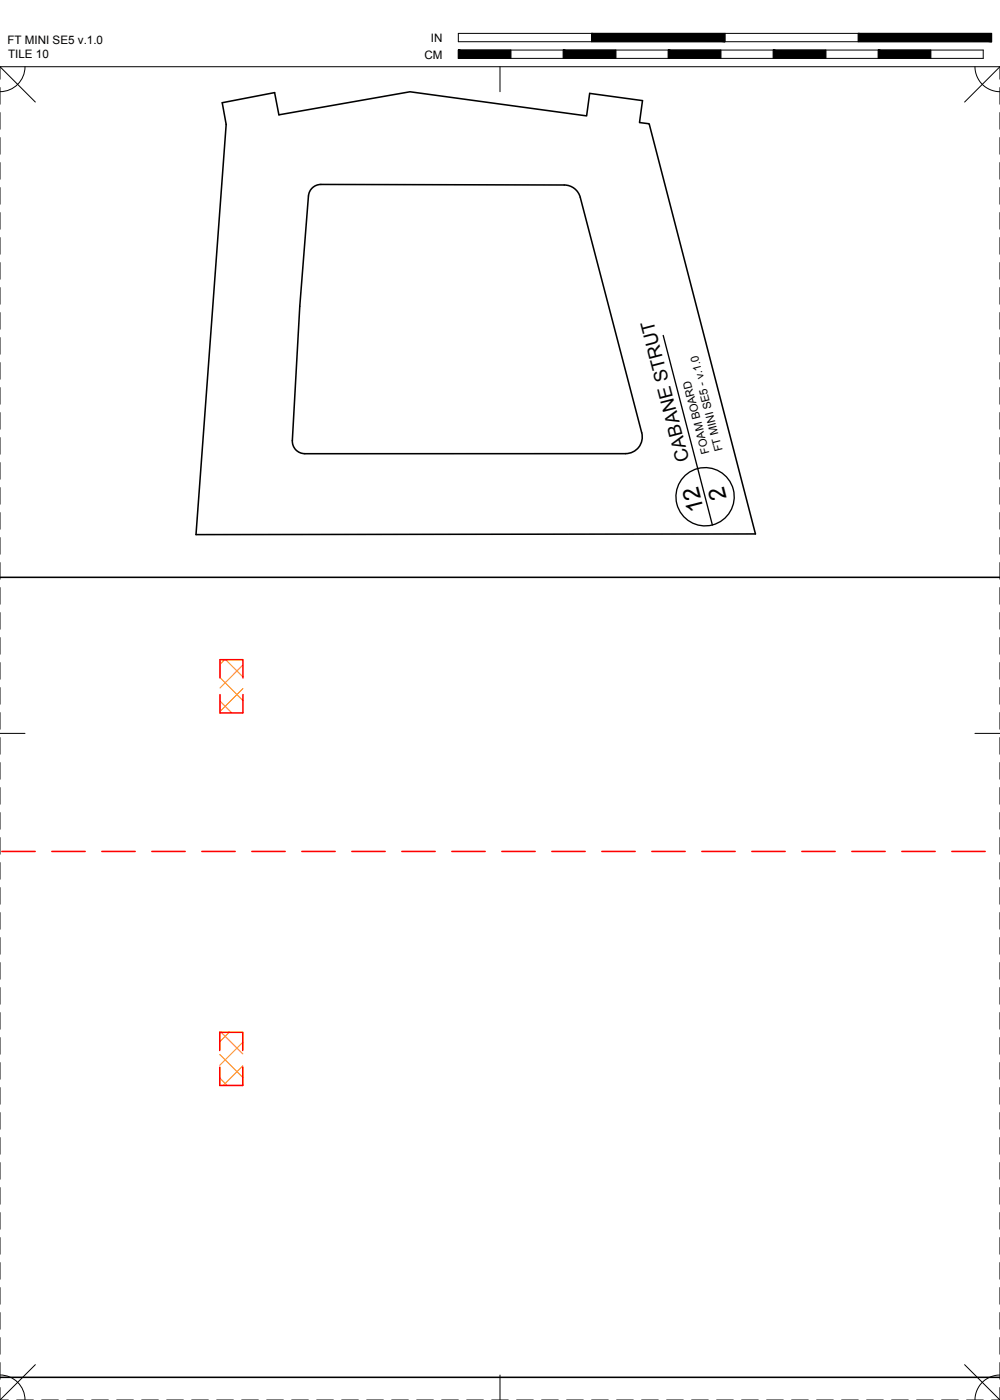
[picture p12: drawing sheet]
<svg xmlns="http://www.w3.org/2000/svg" width="190mm" height="267mm" viewBox="0 0 190 267" stroke-linecap="round" stroke-linejoin="round" font-family="sans-serif">
<!-- layer: 01 CUT -->
<path d="M42.3 19.6l10-2 .8 4.3 25-4.4 33.6 4.6 .6-4.3 10.1 1.4-.6 4.1 1.9 .3 20.2 78.1-106.6 .1 5.8-78.1zM119.2 86.4a3.2 3.2 0 0 0 3-4l-11.7-44.8a3.2 3.2 0 0 0-3-2.4l-46.4-.1a2.38 2.38 0 0 0-2.3 2.2l-1.7 21.1-1.4 25.5a2.38 2.38 0 0 0 2.4 2.5h61.1M0 110h190.5M0 262.4h190.5" fill="none" stroke="#000" stroke-width=".3"/>
<!-- layer: 06 CAVITY -->
<g fill="none" stroke="#ff7f00" stroke-width=".2">
<path d="M41.9 133.6l2.2 2.2M41.9 129.1l4.4 4.4M42.8 125.7l-.9 .9M43 125.7l3.3 3.3M46.3 126.7l-4.4 4.4M46.3 131.2l-4.4 4.3M46.3 135.7l-.2 .1M42.1 196.6l4.1 4.2M43.7 196.6l-1.8 1.8M46.2 198.6l-4.3 4.3M41.9 205.4l1.4 1.4M41.9 200.9l4.3 4.4"/>
<path d="M46.2 203l-3.7 3.8"/>
</g>
<!-- layer: 02 SCORE -->
<g fill="none" stroke="#f00" stroke-width=".3">
<path d="M41.9 129.1v-3.4h4.4v3.4M41.9 132.3v3.5h4.4v-3.5M.3 162.2h6.4M9.9 162.2h6.3M19.4 162.2h6.3M28.9 162.2h6.4M38.4 162.2h6.4M48 162.2h6.3M57.5 162.2h6.3M67 162.2h6.4M76.5 162.2h6.4M86.1 162.2h6.3"/>
<path d="M95.6 162.2h6.3M105.1 162.2h6.4M114.6 162.2h6.4M124.2 162.2h6.3M133.7 162.2h6.3M143.2 162.2h6.4M152.7 162.2h6.4M162.3 162.2h6.3M171.8 162.2h6.3M181.3 162.2h6.4M41.9 200.1v-3.5h4.3v3.5M41.9 203.3v3.5h4.3v-3.5"/>
</g>
<!-- layer: 23 NOTES -->
<g fill="none" stroke="#000" stroke-width=".25">
<path d="M126.3 63.9l9.4 36.1"/>
<circle cx="134.3" cy="94.6" r="5.6"/>
</g>
<!-- layer: 22 TILED -->
<g fill="none" stroke="#000" stroke-width=".19">
<path d="M0 12.7l6.7 6.7M0 16.7v3.2M4.8 12.7a4.8 4.8 0 0 1-4.8 4.8M87.3 6.4h101.6v1.5h-101.6zM87.3 9.5h100v1.6h-100zM95.2 12.7v4.8M97.3 9.5v1.6M107.3 9.5v1.6M112.7 6.4v1.5M117.3 9.5v1.6M127.3 9.5v1.6M137.3 9.5v1.6"/>
<path d="M138.1 6.4v1.5M147.3 9.5v1.6M157.3 9.5v1.6M163.5 6.4v1.5M167.3 9.5v1.6M177.3 9.5v1.6M185.7 12.7a4.8 4.8 0 0 0 4.8 4.8M190.5 12.7h-190.5v2.4M190.5 12.7l-6.7 6.7M190.5 12.7v2.4M190.5 16.7v3.2M0 21.4v3.2"/>
<path d="M0 26.2v3.2M0 31v3.1M0 35.7v3.2M190.5 21.4v3.2M190.5 26.2v3.2M190.5 31v3.1M190.5 35.7v3.2M0 40.5v3.2M0 45.3v3.1M0 50v3.2M0 54.8v3.2M0 59.5v3.2"/>
<path d="M190.5 40.5v3.2M190.5 45.3v3.1M190.5 50v3.2M190.5 54.8v3.2M190.5 59.5v3.2M0 64.3v3.2M0 69.1v3.1M0 73.8v3.2M0 78.6v3.2M190.5 64.3v3.2M190.5 69.1v3.1M190.5 73.8v3.2"/>
<path d="M190.5 78.6v3.2M0 83.4v3.1M0 88.1v3.2M0 92.9v3.2M0 97.6v3.2M190.5 83.4v3.1M190.5 88.1v3.2M190.5 92.9v3.2M190.5 97.6v3.2M0 102.4v3.2M0 107.2v3.1M0 111.9v3.2"/>
<path d="M0 116.7v3.2M190.5 102.4v3.2M190.5 107.2v3.1M190.5 111.9v3.2M190.5 116.7v3.2M0 139.7h4.8M0 121.5v3.1M0 126.2v3.2M0 131v3.2M0 135.7v3.2M185.7 139.7h4.8M190.5 121.5v3.1"/>
<path d="M190.5 126.2v3.2M190.5 131v3.2M190.5 135.7v3.2M0 140.5v3.2M0 145.3v3.1M0 150v3.2M0 154.8v3.2M0 159.6v3.1M190.5 140.5v3.2M190.5 145.3v3.1M190.5 150v3.2M190.5 154.8v3.2"/>
<path d="M190.5 159.6v3.1M0 164.3v3.2M0 169.1v3.2M0 173.8v3.2M0 178.6v3.2M190.5 164.3v3.2M190.5 169.1v3.2M190.5 173.8v3.2M190.5 178.6v3.2M0 183.4v3.1M0 188.1v3.2M0 192.9v3.2"/>
<path d="M0 197.7v3.1M190.5 183.4v3.1M190.5 188.1v3.2M190.5 192.9v3.2M190.5 197.7v3.1M0 202.4v3.2M0 207.2v3.2M0 211.9v3.2M0 216.7v3.2M190.5 202.4v3.2M190.5 207.2v3.2M190.5 211.9v3.2"/>
<path d="M190.5 216.7v3.2M0 221.5v3.1M0 226.2v3.2M0 231v3.2M0 235.8v3.1M190.5 221.5v3.1M190.5 226.2v3.2M190.5 231v3.2M190.5 235.8v3.1M0 240.5v3.2M0 245.3v3.2M0 250v3.2"/>
<path d="M0 254.8v3.2M0 259.6v3.1M6.7 260l-6.7 6.7M183.8 260l6.7 6.7M190.5 240.5v3.2M190.5 245.3v3.2M190.5 250v3.2M190.5 254.8v3.2M190.5 259.6v3.1M0 264.3v2.4M0 266.7h1.6M0 261.9a4.8 4.8 0 0 1 4.8 4.8"/>
<path d="M3.2 266.7h3.1M7.9 266.7h3.2M12.7 266.7h3.2M17.5 266.7h3.1M22.2 266.7h3.2M27 266.7h3.2M31.7 266.7h3.2M36.5 266.7h3.2M41.3 266.7h3.1M46 266.7h3.2M50.8 266.7h3.2M55.6 266.7h3.1"/>
<path d="M60.3 266.7h3.2M65.1 266.7h3.2M69.8 266.7h3.2M74.6 266.7h3.2M79.4 266.7h3.1M84.1 266.7h3.2M88.9 266.7h3.2M93.7 266.7h3.1M95.2 261.9v4.8M98.4 266.7h3.2M103.2 266.7h3.2M107.9 266.7h3.2"/>
<path d="M112.7 266.7h3.2M117.5 266.7h3.1M122.2 266.7h3.2M127 266.7h3.2M131.8 266.7h3.1M136.5 266.7h3.2M141.3 266.7h3.2M146 266.7h3.2M150.8 266.7h3.2M155.6 266.7h3.1M160.3 266.7h3.2M165.1 266.7h3.2"/>
<path d="M169.9 266.7h3.1M174.6 266.7h3.2M179.4 266.7h3.2M184.1 266.7h3.2M188.9 266.7h1.6M190.5 261.9a4.8 4.8 0 0 0-4.8 4.8M190.5 264.3v2.4"/>
</g>
<g fill="#000" stroke="#000" stroke-width=".19">
<path d="M87.3 9.5l10 1.6v-1.6zM87.3 9.5l10 1.6h-10z"/>
<path d="M107.3 9.5l10 1.6v-1.6zM107.3 9.5l10 1.6h-10z"/>
<path d="M127.3 9.5l10 1.6v-1.6zM127.3 9.5l10 1.6h-10z"/>
<path d="M112.7 6.4l25.4 1.5v-1.5zM112.7 6.4l25.4 1.5h-25.4z"/>
<path d="M147.3 9.5l10 1.6v-1.6zM147.3 9.5l10 1.6h-10z"/>
<path d="M167.3 9.5l10 1.6v-1.6zM167.3 9.5l10 1.6h-10z"/>
<path d="M163.5 6.4l25.4 1.5v-1.5zM163.5 6.4l25.4 1.5h-25.4z"/>
</g>
<g font-size="4.4">
<text x="138.5" y="94.8" transform="rotate(-104 138.5 94.8)">2</text>
<text x="134.2" y="97.2" transform="rotate(-105 134.2 97.2)">12</text>
</g>
<text font-size="3.5" x="131.3" y="87.5" transform="rotate(-105 131.3 87.5)">CABANE STRUT</text>
<g font-size="2.2">
<text x="1.4" y="8.4">FT MINI SE5 v.1.0</text>
<text x="1.5" y="11.1">TILE 10</text>
<text x="80.8" y="11.1">CM</text>
<text x="82.1" y="8">IN</text>
</g>
<g font-size="2.1">
<text x="133.7" y="70.4" transform="rotate(-104 133.7 70.4)">1.0</text>
<text x="135.1" y="86.2" transform="rotate(-105 135.1 86.2)">FOAM BOARD</text>
<text x="137.7" y="85.7" transform="rotate(-105 137.7 85.7)">FT MINI SE5 - v.</text>
</g>
</svg>
